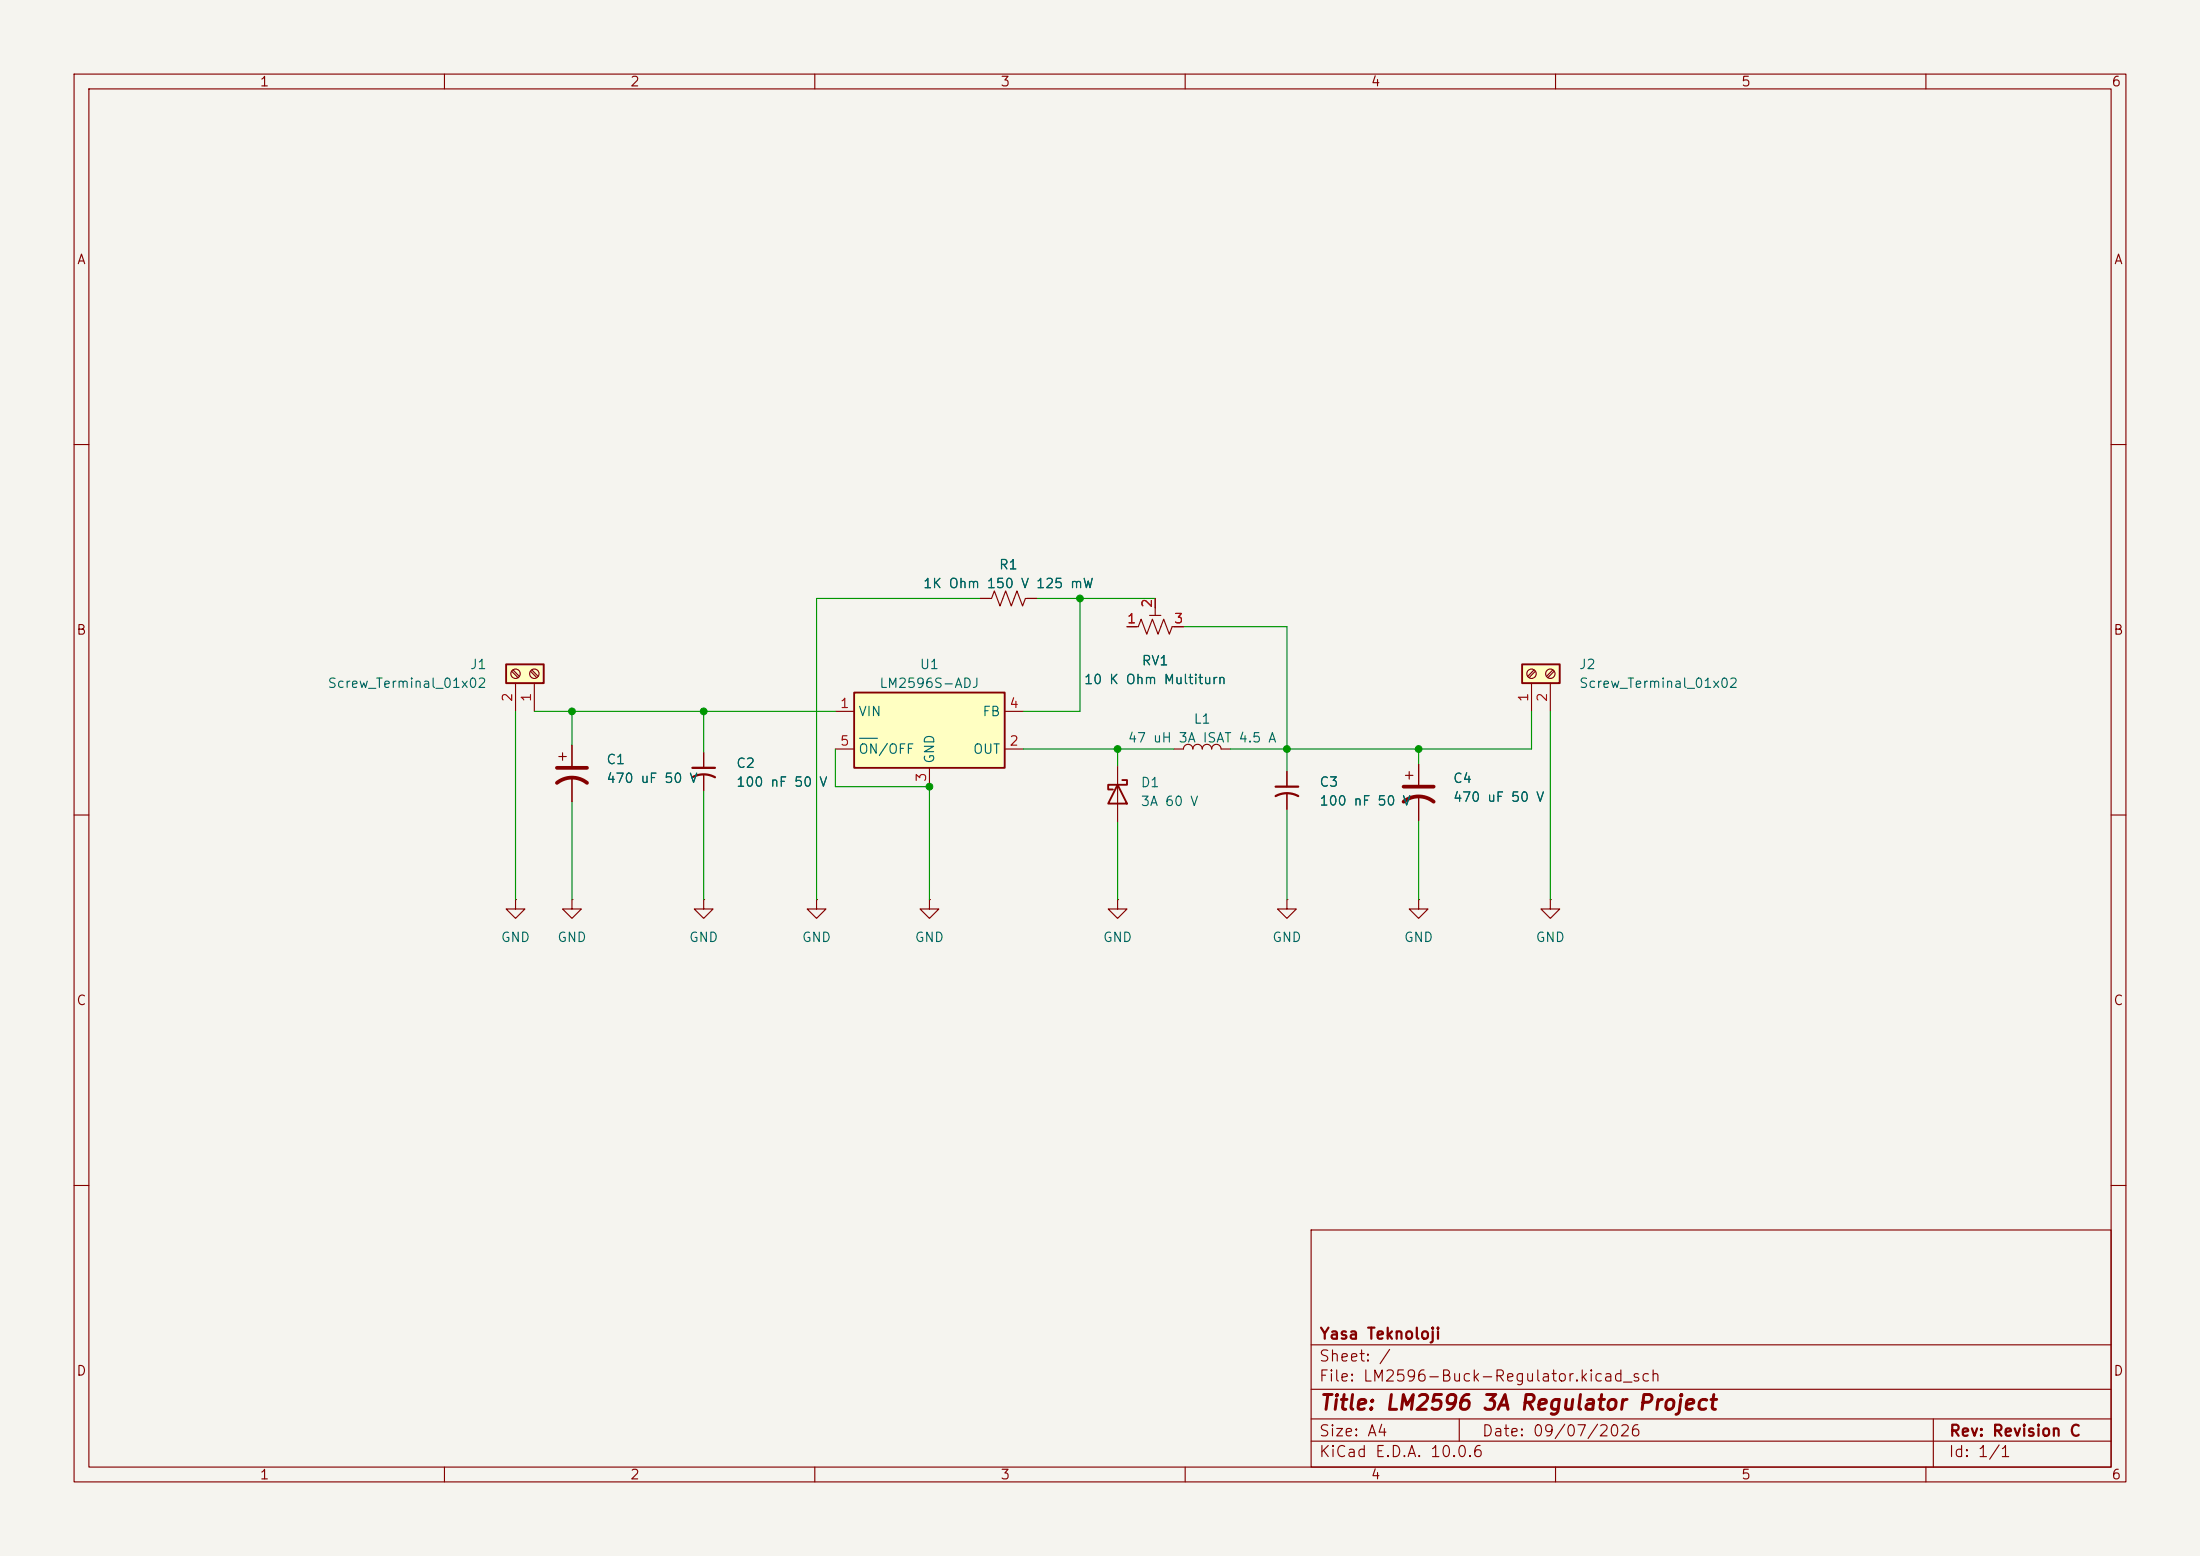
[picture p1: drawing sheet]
(kicad_sch
 (version 20260306)
 (generator "eeschema")
 (generator_version "10.0")
 (paper "A4")
 (title_block
  (title "LM2596 3A Regulator Project")
  (date "09/07/2026")
  (rev "Revision C")
  (company "Yasa Teknoloji"))
 (lib_symbols
  (symbol "Connector:Screw_Terminal_01x02"
   (pin_names
    (offset 1.016) (hide yes)) (exclude_from_sim no) (in_bom yes) (on_board yes)
   (in_pos_files yes)
   (duplicate_pin_numbers_are_jumpers no)
   (property "Reference" "J" (at 0 2.54 0) (show_name no) (do_not_autoplace no) (effects (font (size 1.27 1.27))))
   (property "Value" "Screw_Terminal_01x02" (at 0 -5.08 0) (show_name no) (do_not_autoplace no) (effects (font (size 1.27 1.27))))
   (property "Footprint" "" (at 0 0 0) (show_name no) (do_not_autoplace no) (hide yes) (effects (font (size 1.27 1.27))))
   (property "Datasheet" "" (at 0 0 0) (show_name no) (do_not_autoplace no) (hide yes) (effects (font (size 1.27 1.27))))
   (property "Description" "Generic screw terminal, single row, 01x02, script generated (kicad-library-utils/schlib/autogen/connector/)" (at 0 0 0) (show_name no) (do_not_autoplace no) (hide yes) (effects (font (size 1.27 1.27))))
   (symbol "Screw_Terminal_01x02_1_1"
    (rectangle (start -1.27 1.27) (end 1.27 -3.81) (stroke (width 0.254) (type default)) (fill (type background)))
    (polyline (pts (xy -0.5334 0.3302) (xy 0.3302 -0.508)) (stroke (width 0.1524) (type default)) (fill (type none)))
    (polyline (pts (xy -0.5334 -2.2098) (xy 0.3302 -3.048)) (stroke (width 0.1524) (type default)) (fill (type none)))
    (polyline (pts (xy -0.3556 0.508) (xy 0.508 -0.3302)) (stroke (width 0.1524) (type default)) (fill (type none)))
    (polyline (pts (xy -0.3556 -2.032) (xy 0.508 -2.8702)) (stroke (width 0.1524) (type default)) (fill (type none)))
    (circle (center 0 0) (radius 0.635) (stroke (width 0.1524) (type default)) (fill (type none)))
    (circle (center 0 -2.54) (radius 0.635) (stroke (width 0.1524) (type default)) (fill (type none)))
    (pin passive line (at -5.08 0 0) (length 3.81) (name "Pin_1" (effects (font (size 1.27 1.27)))) (number "1" (effects (font (size 1.27 1.27)))))
    (pin passive line (at -5.08 -2.54 0) (length 3.81) (name "Pin_2" (effects (font (size 1.27 1.27)))) (number "2" (effects (font (size 1.27 1.27))))))
   (embedded_fonts no))
  (symbol "Device:C_Polarized_US"
   (pin_numbers (hide yes))
   (pin_names
    (offset 0.254) (hide yes)) (exclude_from_sim no) (in_bom yes) (on_board yes)
   (in_pos_files yes)
   (duplicate_pin_numbers_are_jumpers no)
   (property "Reference" "C" (at 0.635 2.54 0) (show_name no) (do_not_autoplace no) (effects (font (size 1.27 1.27)) (justify left)))
   (property "Value" "C_Polarized_US" (at 0.635 -2.54 0) (show_name no) (do_not_autoplace no) (effects (font (size 1.27 1.27)) (justify left)))
   (property "Footprint" "" (at 0 0 0) (show_name no) (do_not_autoplace no) (hide yes) (effects (font (size 1.27 1.27))))
   (property "Datasheet" "" (at 0 0 0) (show_name no) (do_not_autoplace no) (hide yes) (effects (font (size 1.27 1.27))))
   (property "Description" "Polarized capacitor, US symbol" (at 0 0 0) (show_name no) (do_not_autoplace no) (hide yes) (effects (font (size 1.27 1.27))))
   (symbol "C_Polarized_US_0_1"
    (polyline (pts (xy -2.032 0.762) (xy 2.032 0.762)) (stroke (width 0.508) (type default)) (fill (type none)))
    (polyline (pts (xy -1.778 2.286) (xy -0.762 2.286)) (stroke (width 0) (type default)) (fill (type none)))
    (polyline (pts (xy -1.27 1.778) (xy -1.27 2.794)) (stroke (width 0) (type default)) (fill (type none)))
    (arc (start -2.032 -1.27) (mid 0 -0.5572) (end 2.032 -1.27) (stroke (width 0.508) (type default)) (fill (type none))))
   (symbol "C_Polarized_US_1_1"
    (pin passive line (at 0 3.81 270) (length 2.794) (name "" (effects (font (size 1.27 1.27)))) (number "1" (effects (font (size 1.27 1.27)))))
    (pin passive line (at 0 -3.81 90) (length 3.302) (name "" (effects (font (size 1.27 1.27)))) (number "2" (effects (font (size 1.27 1.27))))))
   (embedded_fonts no))
  (symbol "Device:C_Small_US"
   (pin_numbers (hide yes))
   (pin_names
    (offset 0.254) (hide yes)) (exclude_from_sim no) (in_bom yes) (on_board yes)
   (in_pos_files yes)
   (duplicate_pin_numbers_are_jumpers no)
   (property "Reference" "C" (at 0.254 1.778 0) (show_name no) (do_not_autoplace no) (effects (font (size 1.27 1.27)) (justify left)))
   (property "Value" "C_Small_US" (at 0.254 -2.032 0) (show_name no) (do_not_autoplace no) (effects (font (size 1.27 1.27)) (justify left)))
   (property "Footprint" "" (at 0 0 0) (show_name no) (do_not_autoplace no) (hide yes) (effects (font (size 1.27 1.27))))
   (property "Datasheet" "" (at 0 0 0) (show_name no) (do_not_autoplace no) (hide yes) (effects (font (size 1.27 1.27))))
   (property "Description" "capacitor, small US symbol" (at 0 0 0) (show_name no) (do_not_autoplace no) (hide yes) (effects (font (size 1.27 1.27))))
   (symbol "C_Small_US_0_1"
    (polyline (pts (xy -1.524 0.508) (xy 1.524 0.508)) (stroke (width 0.3048) (type default)) (fill (type none)))
    (arc (start -1.524 -0.762) (mid 0 -0.3734) (end 1.524 -0.762) (stroke (width 0.3048) (type default)) (fill (type none))))
   (symbol "C_Small_US_1_1"
    (pin passive line (at 0 2.54 270) (length 2.032) (name "" (effects (font (size 1.27 1.27)))) (number "1" (effects (font (size 1.27 1.27)))))
    (pin passive line (at 0 -2.54 90) (length 2.032) (name "" (effects (font (size 1.27 1.27)))) (number "2" (effects (font (size 1.27 1.27))))))
   (embedded_fonts no))
  (symbol "Device:D_Schottky"
   (pin_numbers (hide yes))
   (pin_names
    (offset 1.016) (hide yes)) (exclude_from_sim no) (in_bom yes) (on_board yes)
   (in_pos_files yes)
   (duplicate_pin_numbers_are_jumpers no)
   (property "Reference" "D" (at 0 2.54 0) (show_name no) (do_not_autoplace no) (effects (font (size 1.27 1.27))))
   (property "Value" "D_Schottky" (at 0 -2.54 0) (show_name no) (do_not_autoplace no) (effects (font (size 1.27 1.27))))
   (property "Footprint" "" (at 0 0 0) (show_name no) (do_not_autoplace no) (hide yes) (effects (font (size 1.27 1.27))))
   (property "Datasheet" "" (at 0 0 0) (show_name no) (do_not_autoplace no) (hide yes) (effects (font (size 1.27 1.27))))
   (property "Description" "Schottky diode" (at 0 0 0) (show_name no) (do_not_autoplace no) (hide yes) (effects (font (size 1.27 1.27))))
   (symbol "D_Schottky_0_1"
    (polyline (pts (xy -1.905 0.635) (xy -1.905 1.27) (xy -1.27 1.27) (xy -1.27 -1.27) (xy -0.635 -1.27) (xy -0.635 -0.635)) (stroke (width 0.254) (type default)) (fill (type none)))
    (polyline (pts (xy 1.27 1.27) (xy 1.27 -1.27) (xy -1.27 0) (xy 1.27 1.27)) (stroke (width 0.254) (type default)) (fill (type none)))
    (polyline (pts (xy 1.27 0) (xy -1.27 0)) (stroke (width 0) (type default)) (fill (type none))))
   (symbol "D_Schottky_1_1"
    (pin passive line (at -3.81 0 0) (length 2.54) (name "K" (effects (font (size 1.27 1.27)))) (number "1" (effects (font (size 1.27 1.27)))))
    (pin passive line (at 3.81 0 180) (length 2.54) (name "A" (effects (font (size 1.27 1.27)))) (number "2" (effects (font (size 1.27 1.27))))))
   (embedded_fonts no))
  (symbol "Device:L"
   (pin_numbers (hide yes))
   (pin_names
    (offset 1.016) (hide yes)) (exclude_from_sim no) (in_bom yes) (on_board yes)
   (in_pos_files yes)
   (duplicate_pin_numbers_are_jumpers no)
   (property "Reference" "L" (at -1.27 0 90) (show_name no) (do_not_autoplace no) (effects (font (size 1.27 1.27))))
   (property "Value" "L" (at 1.905 0 90) (show_name no) (do_not_autoplace no) (effects (font (size 1.27 1.27))))
   (property "Footprint" "" (at 0 0 0) (show_name no) (do_not_autoplace no) (hide yes) (effects (font (size 1.27 1.27))))
   (property "Datasheet" "" (at 0 0 0) (show_name no) (do_not_autoplace no) (hide yes) (effects (font (size 1.27 1.27))))
   (property "Description" "Inductor" (at 0 0 0) (show_name no) (do_not_autoplace no) (hide yes) (effects (font (size 1.27 1.27))))
   (symbol "L_0_1"
    (arc (start 0 2.54) (mid 0.6323 1.905) (end 0 1.27) (stroke (width 0) (type default)) (fill (type none)))
    (arc (start 0 1.27) (mid 0.6323 0.635) (end 0 0) (stroke (width 0) (type default)) (fill (type none)))
    (arc (start 0 0) (mid 0.6323 -0.635) (end 0 -1.27) (stroke (width 0) (type default)) (fill (type none)))
    (arc (start 0 -1.27) (mid 0.6323 -1.905) (end 0 -2.54) (stroke (width 0) (type default)) (fill (type none))))
   (symbol "L_1_1"
    (pin passive line (at 0 3.81 270) (length 1.27) (name "1" (effects (font (size 1.27 1.27)))) (number "1" (effects (font (size 1.27 1.27)))))
    (pin passive line (at 0 -3.81 90) (length 1.27) (name "2" (effects (font (size 1.27 1.27)))) (number "2" (effects (font (size 1.27 1.27))))))
   (embedded_fonts no))
  (symbol "Device:R_Potentiometer_Trim_US"
   (pin_names
    (offset 1.016) (hide yes)) (exclude_from_sim no) (in_bom yes) (on_board yes)
   (in_pos_files yes)
   (duplicate_pin_numbers_are_jumpers no)
   (property "Reference" "RV" (at -4.445 0 90) (show_name no) (do_not_autoplace no) (effects (font (size 1.27 1.27))))
   (property "Value" "R_Potentiometer_Trim_US" (at -2.54 0 90) (show_name no) (do_not_autoplace no) (effects (font (size 1.27 1.27))))
   (property "Footprint" "" (at 0 0 0) (show_name no) (do_not_autoplace no) (hide yes) (effects (font (size 1.27 1.27))))
   (property "Datasheet" "" (at 0 0 0) (show_name no) (do_not_autoplace no) (hide yes) (effects (font (size 1.27 1.27))))
   (property "Description" "Trim-potentiometer, US symbol" (at 0 0 0) (show_name no) (do_not_autoplace no) (hide yes) (effects (font (size 1.27 1.27))))
   (property "Sim.Device" "R" (at 0 0 0) (show_name no) (do_not_autoplace no) (hide yes) (effects (font (size 1.27 1.27))))
   (property "Sim.Type" "POT" (at 0 0 0) (show_name no) (do_not_autoplace no) (hide yes) (effects (font (size 1.27 1.27))))
   (property "Sim.Pins" "1=r0 2=wiper 3=r1" (at 0 0 0) (show_name no) (do_not_autoplace no) (hide yes) (effects (font (size 1.27 1.27))))
   (symbol "R_Potentiometer_Trim_US_0_1"
    (polyline (pts (xy 0 2.286) (xy 0 2.54)) (stroke (width 0) (type default)) (fill (type none)))
    (polyline (pts (xy 0 2.286) (xy 1.016 1.905) (xy 0 1.524) (xy -1.016 1.143) (xy 0 0.762)) (stroke (width 0) (type default)) (fill (type none)))
    (polyline (pts (xy 0 0.762) (xy 1.016 0.381) (xy 0 0) (xy -1.016 -0.381) (xy 0 -0.762)) (stroke (width 0) (type default)) (fill (type none)))
    (polyline (pts (xy 0 -0.762) (xy 1.016 -1.143) (xy 0 -1.524) (xy -1.016 -1.905) (xy 0 -2.286)) (stroke (width 0) (type default)) (fill (type none)))
    (polyline (pts (xy 0 -2.286) (xy 0 -2.54)) (stroke (width 0) (type default)) (fill (type none)))
    (polyline (pts (xy 1.524 0.762) (xy 1.524 -0.762)) (stroke (width 0) (type default)) (fill (type none)))
    (polyline (pts (xy 2.54 0) (xy 1.524 0)) (stroke (width 0) (type default)) (fill (type none))))
   (symbol "R_Potentiometer_Trim_US_1_1"
    (pin passive line (at 0 3.81 270) (length 1.27) (name "1" (effects (font (size 1.27 1.27)))) (number "1" (effects (font (size 1.27 1.27)))))
    (pin passive line (at 3.81 0 180) (length 1.27) (name "2" (effects (font (size 1.27 1.27)))) (number "2" (effects (font (size 1.27 1.27)))))
    (pin passive line (at 0 -3.81 90) (length 1.27) (name "3" (effects (font (size 1.27 1.27)))) (number "3" (effects (font (size 1.27 1.27))))))
   (embedded_fonts no))
  (symbol "Device:R_US"
   (pin_numbers (hide yes))
   (pin_names
    (offset 0)) (exclude_from_sim no) (in_bom yes) (on_board yes)
   (in_pos_files yes)
   (duplicate_pin_numbers_are_jumpers no)
   (property "Reference" "R" (at 2.54 0 90) (show_name no) (do_not_autoplace no) (effects (font (size 1.27 1.27))))
   (property "Value" "R_US" (at -2.54 0 90) (show_name no) (do_not_autoplace no) (effects (font (size 1.27 1.27))))
   (property "Footprint" "" (at 1.016 -0.254 90) (show_name no) (do_not_autoplace no) (hide yes) (effects (font (size 1.27 1.27))))
   (property "Datasheet" "" (at 0 0 0) (show_name no) (do_not_autoplace no) (hide yes) (effects (font (size 1.27 1.27))))
   (property "Description" "Resistor, US symbol" (at 0 0 0) (show_name no) (do_not_autoplace no) (hide yes) (effects (font (size 1.27 1.27))))
   (symbol "R_US_0_1"
    (polyline (pts (xy 0 2.286) (xy 0 2.54)) (stroke (width 0) (type default)) (fill (type none)))
    (polyline (pts (xy 0 2.286) (xy 1.016 1.905) (xy 0 1.524) (xy -1.016 1.143) (xy 0 0.762)) (stroke (width 0) (type default)) (fill (type none)))
    (polyline (pts (xy 0 0.762) (xy 1.016 0.381) (xy 0 0) (xy -1.016 -0.381) (xy 0 -0.762)) (stroke (width 0) (type default)) (fill (type none)))
    (polyline (pts (xy 0 -0.762) (xy 1.016 -1.143) (xy 0 -1.524) (xy -1.016 -1.905) (xy 0 -2.286)) (stroke (width 0) (type default)) (fill (type none)))
    (polyline (pts (xy 0 -2.286) (xy 0 -2.54)) (stroke (width 0) (type default)) (fill (type none))))
   (symbol "R_US_1_1"
    (pin passive line (at 0 3.81 270) (length 1.27) (name "" (effects (font (size 1.27 1.27)))) (number "1" (effects (font (size 1.27 1.27)))))
    (pin passive line (at 0 -3.81 90) (length 1.27) (name "" (effects (font (size 1.27 1.27)))) (number "2" (effects (font (size 1.27 1.27))))))
   (embedded_fonts no))
  (symbol "Regulator_Switching:LM2596S-ADJ" (exclude_from_sim no) (in_bom yes) (on_board yes)
   (in_pos_files yes)
   (duplicate_pin_numbers_are_jumpers no)
   (property "Reference" "U" (at -10.16 6.35 0) (show_name no) (do_not_autoplace no) (effects (font (size 1.27 1.27)) (justify left)))
   (property "Value" "LM2596S-ADJ" (at 0 6.35 0) (show_name no) (do_not_autoplace no) (effects (font (size 1.27 1.27)) (justify left)))
   (property "Footprint" "Package_TO_SOT_SMD:TO-263-5_TabPin3" (at 1.27 -6.35 0) (show_name no) (do_not_autoplace no) (hide yes) (effects (font (size 1.27 1.27)
    (italic yes)) (justify left)))
   (property "Datasheet" "http://www.ti.com/lit/ds/symlink/lm2596.pdf" (at 0 0 0) (show_name no) (do_not_autoplace no) (hide yes) (effects (font (size 1.27 1.27))))
   (property "Description" "Adjustable 3A Step-Down Voltage Regulator, TO-263" (at 0 0 0) (show_name no) (do_not_autoplace no) (hide yes) (effects (font (size 1.27 1.27))))
   (symbol "LM2596S-ADJ_0_1"
    (rectangle (start -10.16 5.08) (end 10.16 -5.08) (stroke (width 0.254) (type default)) (fill (type background))))
   (symbol "LM2596S-ADJ_1_1"
    (pin power_in line (at -12.7 2.54 0) (length 2.54) (name "VIN" (effects (font (size 1.27 1.27)))) (number "1" (effects (font (size 1.27 1.27)))))
    (pin output line (at 12.7 -2.54 180) (length 2.54) (name "OUT" (effects (font (size 1.27 1.27)))) (number "2" (effects (font (size 1.27 1.27)))))
    (pin power_in line (at 0 -7.62 90) (length 2.54) (name "GND" (effects (font (size 1.27 1.27)))) (number "3" (effects (font (size 1.27 1.27)))))
    (pin input line (at 12.7 2.54 180) (length 2.54) (name "FB" (effects (font (size 1.27 1.27)))) (number "4" (effects (font (size 1.27 1.27)))))
    (pin input line (at -12.7 -2.54 0) (length 2.54) (name "~{ON}/OFF" (effects (font (size 1.27 1.27)))) (number "5" (effects (font (size 1.27 1.27))))))
   (embedded_fonts no))
  (symbol "power:GND"
   (power global)
   (pin_numbers (hide yes))
   (pin_names
    (offset 0) (hide yes)) (exclude_from_sim no) (in_bom yes) (on_board yes)
   (in_pos_files yes)
   (duplicate_pin_numbers_are_jumpers no)
   (property "Reference" "#PWR" (at 0 -6.35 0) (show_name no) (do_not_autoplace no) (hide yes) (effects (font (size 1.27 1.27))))
   (property "Value" "GND" (at 0 -3.81 0) (show_name no) (do_not_autoplace no) (effects (font (size 1.27 1.27))))
   (property "Footprint" "" (at 0 0 0) (show_name no) (do_not_autoplace no) (hide yes) (effects (font (size 1.27 1.27))))
   (property "Datasheet" "" (at 0 0 0) (show_name no) (do_not_autoplace no) (hide yes) (effects (font (size 1.27 1.27))))
   (property "Description" "Power symbol creates a global label with name \"GND\" , ground" (at 0 0 0) (show_name no) (do_not_autoplace no) (hide yes) (effects (font (size 1.27 1.27))))
   (symbol "GND_0_1"
    (polyline (pts (xy 0 0) (xy 0 -1.27) (xy 1.27 -1.27) (xy 0 -2.54) (xy -1.27 -1.27) (xy 0 -1.27)) (stroke (width 0) (type default)) (fill (type none))))
   (symbol "GND_1_1"
    (pin power_in line (at 0 0 270) (length 0) (name "" (effects (font (size 1.27 1.27)))) (number "1" (effects (font (size 1.27 1.27))))))
   (embedded_fonts no)))
 (junction
  (at 77.216 96.012)
  (diameter 0)
  (color 0 0 0 0))
 (junction
  (at 145.796 80.772)
  (diameter 0)
  (color 0 0 0 0))
 (junction
  (at 150.876 101.092)
  (diameter 0)
  (color 0 0 0 0))
 (junction
  (at 191.516 101.092)
  (diameter 0)
  (color 0 0 0 0))
 (junction
  (at 94.996 96.012)
  (diameter 0)
  (color 0 0 0 0))
 (junction
  (at 125.476 106.172)
  (diameter 0)
  (color 0 0 0 0))
 (junction
  (at 173.736 101.092)
  (diameter 0)
  (color 0 0 0 0))
 (wire
  (pts (xy 166.116 101.092) (xy 173.736 101.092))
  (stroke (width 0) (type default)))
 (wire
  (pts (xy 94.996 96.012) (xy 94.996 101.6))
  (stroke (width 0) (type default)))
 (wire
  (pts (xy 94.996 96.012) (xy 112.776 96.012))
  (stroke (width 0) (type default)))
 (wire
  (pts (xy 110.236 80.772) (xy 132.334 80.772))
  (stroke (width 0) (type default)))
 (wire
  (pts (xy 173.736 101.092) (xy 191.516 101.092))
  (stroke (width 0) (type default)))
 (wire
  (pts (xy 209.296 96.012) (xy 209.296 121.412))
  (stroke (width 0) (type default)))
 (wire
  (pts (xy 112.776 106.172) (xy 125.476 106.172))
  (stroke (width 0) (type default)))
 (wire
  (pts (xy 112.776 101.092) (xy 112.776 106.172))
  (stroke (width 0) (type default)))
 (wire
  (pts (xy 173.736 101.092) (xy 173.736 104.14))
  (stroke (width 0) (type default)))
 (wire
  (pts (xy 191.516 110.744) (xy 191.516 121.412))
  (stroke (width 0) (type default)))
 (wire
  (pts (xy 191.516 101.092) (xy 206.756 101.092))
  (stroke (width 0) (type default)))
 (wire
  (pts (xy 173.736 84.582) (xy 173.736 101.092))
  (stroke (width 0) (type default)))
 (wire
  (pts (xy 191.516 101.092) (xy 191.516 103.124))
  (stroke (width 0) (type default)))
 (wire
  (pts (xy 206.756 96.012) (xy 206.756 101.092))
  (stroke (width 0) (type default)))
 (wire
  (pts (xy 145.796 80.772) (xy 155.956 80.772))
  (stroke (width 0) (type default)))
 (wire
  (pts (xy 159.766 84.582) (xy 173.736 84.582))
  (stroke (width 0) (type default)))
 (wire
  (pts (xy 139.954 80.772) (xy 145.796 80.772))
  (stroke (width 0) (type default)))
 (wire
  (pts (xy 138.176 101.092) (xy 150.876 101.092))
  (stroke (width 0) (type default)))
 (wire
  (pts (xy 138.176 96.012) (xy 145.796 96.012))
  (stroke (width 0) (type default)))
 (wire
  (pts (xy 69.596 96.012) (xy 69.596 121.412))
  (stroke (width 0) (type default)))
 (wire
  (pts (xy 125.476 106.172) (xy 125.476 121.412))
  (stroke (width 0) (type default)))
 (wire
  (pts (xy 150.876 110.998) (xy 150.876 121.412))
  (stroke (width 0) (type default)))
 (wire
  (pts (xy 77.216 108.204) (xy 77.216 121.412))
  (stroke (width 0) (type default)))
 (wire
  (pts (xy 94.996 106.68) (xy 94.996 121.412))
  (stroke (width 0) (type default)))
 (wire
  (pts (xy 150.876 101.092) (xy 158.496 101.092))
  (stroke (width 0) (type default)))
 (wire
  (pts (xy 173.736 109.22) (xy 173.736 121.412))
  (stroke (width 0) (type default)))
 (wire
  (pts (xy 150.876 101.092) (xy 150.876 103.378))
  (stroke (width 0) (type default)))
 (wire
  (pts (xy 77.216 96.012) (xy 94.996 96.012))
  (stroke (width 0) (type default)))
 (wire
  (pts (xy 72.136 96.012) (xy 77.216 96.012))
  (stroke (width 0) (type default)))
 (wire
  (pts (xy 145.796 80.772) (xy 145.796 96.012))
  (stroke (width 0) (type default)))
 (wire
  (pts (xy 77.216 96.012) (xy 77.216 100.584))
  (stroke (width 0) (type default)))
 (wire
  (pts (xy 110.236 80.772) (xy 110.236 121.412))
  (stroke (width 0) (type default)))
 (symbol
  (lib_id "Device:D_Schottky")
  (at 150.876 107.188 270)
  (unit 1)
  (body_style 1)
  (exclude_from_sim no)
  (in_bom yes)
  (on_board yes)
  (in_pos_files yes)
  (dnp no)
  (fields_autoplaced yes)
  (property "Reference" "D1" (at 153.924 105.6005 90) (show_name no) (do_not_autoplace no) (effects (font (size 1.27 1.27)) (justify left)))
  (property "Value" "3A 60 V" (at 153.924 108.1405 90) (show_name no) (do_not_autoplace no) (effects (font (size 1.27 1.27)) (justify left)))
  (property "Footprint" "Diode_SMD:D_SMA" (at 150.876 107.188 0) (hide yes) (show_name no) (do_not_autoplace no) (effects (font (size 1.27 1.27))))
  (property "Datasheet" "" (at 150.876 107.188 0) (hide yes) (show_name no) (do_not_autoplace no) (effects (font (size 1.27 1.27))))
  (property "Description" "Schottky diode" (at 150.876 107.188 0) (hide yes) (show_name no) (do_not_autoplace no) (effects (font (size 1.27 1.27))))
  (pin "1")
  (pin "2"))
 (symbol
  (lib_id "power:GND")
  (at 191.516 121.412 0)
  (unit 1)
  (body_style 1)
  (exclude_from_sim no)
  (in_bom yes)
  (on_board yes)
  (in_pos_files yes)
  (dnp no)
  (fields_autoplaced yes)
  (property "Reference" "#PWR08" (at 191.516 127.762 0) (hide yes) (show_name no) (do_not_autoplace no) (effects (font (size 1.27 1.27))))
  (property "Value" "GND" (at 191.516 126.492 0) (show_name no) (do_not_autoplace no) (effects (font (size 1.27 1.27))))
  (property "Footprint" "" (at 191.516 121.412 0) (hide yes) (show_name no) (do_not_autoplace no) (effects (font (size 1.27 1.27))))
  (property "Datasheet" "" (at 191.516 121.412 0) (hide yes) (show_name no) (do_not_autoplace no) (effects (font (size 1.27 1.27))))
  (property "Description" "Power symbol creates a global label with name \"GND\" , ground" (at 191.516 121.412 0) (hide yes) (show_name no) (do_not_autoplace no) (effects (font (size 1.27 1.27))))
  (pin "1"))
 (symbol
  (lib_id "Device:C_Small_US")
  (at 173.736 106.68 0)
  (unit 1)
  (body_style 1)
  (exclude_from_sim no)
  (in_bom yes)
  (on_board yes)
  (in_pos_files yes)
  (dnp no)
  (fields_autoplaced yes)
  (property "Reference" "C3" (at 178.054 105.537 0) (show_name no) (do_not_autoplace no) (effects (font (size 1.27 1.27)) (justify left)))
  (property "Value" "100 nF 50 V" (at 178.054 108.077 0) (show_name no) (do_not_autoplace no) (effects (font (size 1.27 1.27)) (justify left)))
  (property "Footprint" "Capacitor_SMD:C_0402_1005Metric" (at 173.736 106.68 0) (hide yes) (show_name no) (do_not_autoplace no) (effects (font (size 1.27 1.27))))
  (property "Datasheet" "" (at 173.736 106.68 0) (hide yes) (show_name no) (do_not_autoplace no) (effects (font (size 1.27 1.27))))
  (property "Description" "capacitor, small US symbol" (at 173.736 106.68 0) (hide yes) (show_name no) (do_not_autoplace no) (effects (font (size 1.27 1.27))))
  (property "KiLib_Generator" "SMD_2terminal_chip_molded" (at 173.736 106.68 0) (hide yes) (show_name no) (do_not_autoplace no) (effects (font (size 1.27 1.27))))
  (pin "1")
  (pin "2"))
 (symbol
  (lib_id "power:GND")
  (at 173.736 121.412 0)
  (unit 1)
  (body_style 1)
  (exclude_from_sim no)
  (in_bom yes)
  (on_board yes)
  (in_pos_files yes)
  (dnp no)
  (fields_autoplaced yes)
  (property "Reference" "#PWR07" (at 173.736 127.762 0) (hide yes) (show_name no) (do_not_autoplace no) (effects (font (size 1.27 1.27))))
  (property "Value" "GND" (at 173.736 126.492 0) (show_name no) (do_not_autoplace no) (effects (font (size 1.27 1.27))))
  (property "Footprint" "" (at 173.736 121.412 0) (hide yes) (show_name no) (do_not_autoplace no) (effects (font (size 1.27 1.27))))
  (property "Datasheet" "" (at 173.736 121.412 0) (hide yes) (show_name no) (do_not_autoplace no) (effects (font (size 1.27 1.27))))
  (property "Description" "Power symbol creates a global label with name \"GND\" , ground" (at 173.736 121.412 0) (hide yes) (show_name no) (do_not_autoplace no) (effects (font (size 1.27 1.27))))
  (pin "1"))
 (symbol
  (lib_id "power:GND")
  (at 94.996 121.412 0)
  (unit 1)
  (body_style 1)
  (exclude_from_sim no)
  (in_bom yes)
  (on_board yes)
  (in_pos_files yes)
  (dnp no)
  (fields_autoplaced yes)
  (property "Reference" "#PWR03" (at 94.996 127.762 0) (hide yes) (show_name no) (do_not_autoplace no) (effects (font (size 1.27 1.27))))
  (property "Value" "GND" (at 94.996 126.492 0) (show_name no) (do_not_autoplace no) (effects (font (size 1.27 1.27))))
  (property "Footprint" "" (at 94.996 121.412 0) (hide yes) (show_name no) (do_not_autoplace no) (effects (font (size 1.27 1.27))))
  (property "Datasheet" "" (at 94.996 121.412 0) (hide yes) (show_name no) (do_not_autoplace no) (effects (font (size 1.27 1.27))))
  (property "Description" "Power symbol creates a global label with name \"GND\" , ground" (at 94.996 121.412 0) (hide yes) (show_name no) (do_not_autoplace no) (effects (font (size 1.27 1.27))))
  (pin "1"))
 (symbol
  (lib_id "Regulator_Switching:LM2596S-ADJ")
  (at 125.476 98.552 0)
  (unit 1)
  (body_style 1)
  (exclude_from_sim no)
  (in_bom yes)
  (on_board yes)
  (in_pos_files yes)
  (dnp no)
  (fields_autoplaced yes)
  (property "Reference" "U1" (at 125.476 89.662 0) (show_name no) (do_not_autoplace no) (effects (font (size 1.27 1.27))))
  (property "Value" "LM2596S-ADJ" (at 125.476 92.202 0) (show_name no) (do_not_autoplace no) (effects (font (size 1.27 1.27))))
  (property "Footprint" "Package_TO_SOT_SMD:TO-263-5_TabPin3" (at 126.746 104.902 0) (hide yes) (show_name no) (do_not_autoplace no) (effects (font (size 1.27 1.27)
    (italic yes)) (justify left)))
  (property "Datasheet" "http://www.ti.com/lit/ds/symlink/lm2596.pdf" (at 125.476 98.552 0) (hide yes) (show_name no) (do_not_autoplace no) (effects (font (size 1.27 1.27))))
  (property "Description" "Adjustable 3A Step-Down Voltage Regulator, TO-263" (at 125.476 98.552 0) (hide yes) (show_name no) (do_not_autoplace no) (effects (font (size 1.27 1.27))))
  (property "KiLib_Generator" "package/TO_SOT/SMD" (at 125.476 98.552 0) (hide yes) (show_name no) (do_not_autoplace no) (effects (font (size 1.27 1.27))))
  (pin "3")
  (pin "4")
  (pin "1")
  (pin "2")
  (pin "5"))
 (symbol
  (lib_id "power:GND")
  (at 125.476 121.412 0)
  (unit 1)
  (body_style 1)
  (exclude_from_sim no)
  (in_bom yes)
  (on_board yes)
  (in_pos_files yes)
  (dnp no)
  (fields_autoplaced yes)
  (property "Reference" "#PWR05" (at 125.476 127.762 0) (hide yes) (show_name no) (do_not_autoplace no) (effects (font (size 1.27 1.27))))
  (property "Value" "GND" (at 125.476 126.492 0) (show_name no) (do_not_autoplace no) (effects (font (size 1.27 1.27))))
  (property "Footprint" "" (at 125.476 121.412 0) (hide yes) (show_name no) (do_not_autoplace no) (effects (font (size 1.27 1.27))))
  (property "Datasheet" "" (at 125.476 121.412 0) (hide yes) (show_name no) (do_not_autoplace no) (effects (font (size 1.27 1.27))))
  (property "Description" "Power symbol creates a global label with name \"GND\" , ground" (at 125.476 121.412 0) (hide yes) (show_name no) (do_not_autoplace no) (effects (font (size 1.27 1.27))))
  (pin "1"))
 (symbol
  (lib_id "Device:R_Potentiometer_Trim_US")
  (at 155.956 84.582 90)
  (unit 1)
  (body_style 1)
  (exclude_from_sim no)
  (in_bom yes)
  (on_board yes)
  (in_pos_files yes)
  (dnp no)
  (fields_autoplaced yes)
  (property "Reference" "RV1" (at 155.956 89.154 90) (show_name no) (do_not_autoplace no) (effects (font (size 1.27 1.27))))
  (property "Value" "10 K Ohm Multiturn" (at 155.956 91.694 90) (show_name no) (do_not_autoplace no) (effects (font (size 1.27 1.27))))
  (property "Footprint" "Potentiometer_THT:Potentiometer_Bourns_3296W_Vertical" (at 155.956 84.582 0) (hide yes) (show_name no) (do_not_autoplace no) (effects (font (size 1.27 1.27))))
  (property "Datasheet" "" (at 155.956 84.582 0) (hide yes) (show_name no) (do_not_autoplace no) (effects (font (size 1.27 1.27))))
  (property "Description" "Trim-potentiometer, US symbol" (at 155.956 84.582 0) (hide yes) (show_name no) (do_not_autoplace no) (effects (font (size 1.27 1.27))))
  (property "Sim.Device" "R" (at 155.956 84.582 0) (hide yes) (show_name no) (do_not_autoplace no) (effects (font (size 1.27 1.27))))
  (property "Sim.Type" "POT" (at 155.956 84.582 0) (hide yes) (show_name no) (do_not_autoplace no) (effects (font (size 1.27 1.27))))
  (property "Sim.Pins" "1=r0 2=wiper 3=r1" (at 155.956 84.582 0) (hide yes) (show_name no) (do_not_autoplace no) (effects (font (size 1.27 1.27))))
  (property "KiLib_Generator" "potentiometer/THT" (at 155.956 84.582 0) (hide yes) (show_name no) (do_not_autoplace no) (effects (font (size 1.27 1.27))))
  (pin "2")
  (pin "1")
  (pin "3"))
 (symbol
  (lib_id "Connector:Screw_Terminal_01x02")
  (at 72.136 90.932 270)
  (mirror x)
  (unit 1)
  (body_style 1)
  (exclude_from_sim no)
  (in_bom yes)
  (on_board yes)
  (in_pos_files yes)
  (dnp no)
  (property "Reference" "J1" (at 65.786 89.662 90) (show_name no) (do_not_autoplace no) (effects (font (size 1.27 1.27)) (justify right)))
  (property "Value" "Screw_Terminal_01x02" (at 65.786 92.202 90) (show_name no) (do_not_autoplace no) (effects (font (size 1.27 1.27)) (justify right)))
  (property "Footprint" "" (at 72.136 90.932 0) (hide yes) (show_name no) (do_not_autoplace no) (effects (font (size 1.27 1.27))))
  (property "Datasheet" "" (at 72.136 90.932 0) (hide yes) (show_name no) (do_not_autoplace no) (effects (font (size 1.27 1.27))))
  (property "Description" "Generic screw terminal, single row, 01x02, script generated (kicad-library-utils/schlib/autogen/connector/)" (at 72.136 90.932 0) (hide yes) (show_name no) (do_not_autoplace no) (effects (font (size 1.27 1.27))))
  (property "LCSC Part" "C695629" (at 72.136 90.932 0) (hide yes) (show_name no) (do_not_autoplace no) (effects (font (size 1.27 1.27))))
  (pin "1")
  (pin "2"))
 (symbol
  (lib_id "Device:R_US")
  (at 136.144 80.772 90)
  (unit 1)
  (body_style 1)
  (exclude_from_sim no)
  (in_bom yes)
  (on_board yes)
  (in_pos_files yes)
  (dnp no)
  (fields_autoplaced yes)
  (property "Reference" "R1" (at 136.144 76.2 90) (show_name no) (do_not_autoplace no) (effects (font (size 1.27 1.27))))
  (property "Value" "1K Ohm 150 V 125 mW" (at 136.144 78.74 90) (show_name no) (do_not_autoplace no) (effects (font (size 1.27 1.27))))
  (property "Footprint" "Resistor_SMD:R_0805_2012Metric" (at 136.398 79.756 90) (hide yes) (show_name no) (do_not_autoplace no) (effects (font (size 1.27 1.27))))
  (property "Datasheet" "" (at 136.144 80.772 0) (hide yes) (show_name no) (do_not_autoplace no) (effects (font (size 1.27 1.27))))
  (property "Description" "Resistor, US symbol" (at 136.144 80.772 0) (hide yes) (show_name no) (do_not_autoplace no) (effects (font (size 1.27 1.27))))
  (property "KiLib_Generator" "SMD_2terminal_chip_molded" (at 136.144 80.772 0) (hide yes) (show_name no) (do_not_autoplace no) (effects (font (size 1.27 1.27))))
  (pin "1")
  (pin "2"))
 (symbol
  (lib_id "power:GND")
  (at 77.216 121.412 0)
  (unit 1)
  (body_style 1)
  (exclude_from_sim no)
  (in_bom yes)
  (on_board yes)
  (in_pos_files yes)
  (dnp no)
  (fields_autoplaced yes)
  (property "Reference" "#PWR02" (at 77.216 127.762 0) (hide yes) (show_name no) (do_not_autoplace no) (effects (font (size 1.27 1.27))))
  (property "Value" "GND" (at 77.216 126.492 0) (show_name no) (do_not_autoplace no) (effects (font (size 1.27 1.27))))
  (property "Footprint" "" (at 77.216 121.412 0) (hide yes) (show_name no) (do_not_autoplace no) (effects (font (size 1.27 1.27))))
  (property "Datasheet" "" (at 77.216 121.412 0) (hide yes) (show_name no) (do_not_autoplace no) (effects (font (size 1.27 1.27))))
  (property "Description" "Power symbol creates a global label with name \"GND\" , ground" (at 77.216 121.412 0) (hide yes) (show_name no) (do_not_autoplace no) (effects (font (size 1.27 1.27))))
  (pin "1"))
 (symbol
  (lib_id "Device:C_Polarized_US")
  (at 191.516 106.934 0)
  (unit 1)
  (body_style 1)
  (exclude_from_sim no)
  (in_bom yes)
  (on_board yes)
  (in_pos_files yes)
  (dnp no)
  (fields_autoplaced yes)
  (property "Reference" "C4" (at 196.088 105.029 0) (show_name no) (do_not_autoplace no) (effects (font (size 1.27 1.27)) (justify left)))
  (property "Value" "470 uF 50 V" (at 196.088 107.569 0) (show_name no) (do_not_autoplace no) (effects (font (size 1.27 1.27)) (justify left)))
  (property "Footprint" "Capacitor_THT:C_Radial_D10.0mm_H20.0mm_P5.00mm" (at 191.516 106.934 0) (hide yes) (show_name no) (do_not_autoplace no) (effects (font (size 1.27 1.27))))
  (property "Datasheet" "" (at 191.516 106.934 0) (hide yes) (show_name no) (do_not_autoplace no) (effects (font (size 1.27 1.27))))
  (property "Description" "Polarized capacitor, US symbol" (at 191.516 106.934 0) (hide yes) (show_name no) (do_not_autoplace no) (effects (font (size 1.27 1.27))))
  (property "KiLib_Generator" "capacitor/THT/other" (at 191.516 106.934 0) (hide yes) (show_name no) (do_not_autoplace no) (effects (font (size 1.27 1.27))))
  (pin "1")
  (pin "2"))
 (symbol
  (lib_id "power:GND")
  (at 69.596 121.412 0)
  (unit 1)
  (body_style 1)
  (exclude_from_sim no)
  (in_bom yes)
  (on_board yes)
  (in_pos_files yes)
  (dnp no)
  (fields_autoplaced yes)
  (property "Reference" "#PWR01" (at 69.596 127.762 0) (hide yes) (show_name no) (do_not_autoplace no) (effects (font (size 1.27 1.27))))
  (property "Value" "GND" (at 69.596 126.492 0) (show_name no) (do_not_autoplace no) (effects (font (size 1.27 1.27))))
  (property "Footprint" "" (at 69.596 121.412 0) (hide yes) (show_name no) (do_not_autoplace no) (effects (font (size 1.27 1.27))))
  (property "Datasheet" "" (at 69.596 121.412 0) (hide yes) (show_name no) (do_not_autoplace no) (effects (font (size 1.27 1.27))))
  (property "Description" "Power symbol creates a global label with name \"GND\" , ground" (at 69.596 121.412 0) (hide yes) (show_name no) (do_not_autoplace no) (effects (font (size 1.27 1.27))))
  (pin "1"))
 (symbol
  (lib_id "Device:L")
  (at 162.306 101.092 90)
  (unit 1)
  (body_style 1)
  (exclude_from_sim no)
  (in_bom yes)
  (on_board yes)
  (in_pos_files yes)
  (dnp no)
  (fields_autoplaced yes)
  (property "Reference" "L1" (at 162.306 97.028 90) (show_name no) (do_not_autoplace no) (effects (font (size 1.27 1.27))))
  (property "Value" "47 uH 3A ISAT 4.5 A" (at 162.306 99.568 90) (show_name no) (do_not_autoplace no) (effects (font (size 1.27 1.27))))
  (property "Footprint" "EasyEDA:IND-SMD_L11.5-W10.0_SMMS1040" (at 162.306 101.092 0) (hide yes) (show_name no) (do_not_autoplace no) (effects (font (size 1.27 1.27))))
  (property "Datasheet" "" (at 162.306 101.092 0) (hide yes) (show_name no) (do_not_autoplace no) (effects (font (size 1.27 1.27))))
  (property "Description" "Inductor" (at 162.306 101.092 0) (hide yes) (show_name no) (do_not_autoplace no) (effects (font (size 1.27 1.27))))
  (property "LCSC Part" "C149599" (at 162.306 101.092 0) (hide yes) (show_name no) (do_not_autoplace no) (effects (font (size 1.27 1.27))))
  (pin "2")
  (pin "1"))
 (symbol
  (lib_id "Device:C_Polarized_US")
  (at 77.216 104.394 0)
  (unit 1)
  (body_style 1)
  (exclude_from_sim no)
  (in_bom yes)
  (on_board yes)
  (in_pos_files yes)
  (dnp no)
  (fields_autoplaced yes)
  (property "Reference" "C1" (at 81.788 102.489 0) (show_name no) (do_not_autoplace no) (effects (font (size 1.27 1.27)) (justify left)))
  (property "Value" "470 uF 50 V" (at 81.788 105.029 0) (show_name no) (do_not_autoplace no) (effects (font (size 1.27 1.27)) (justify left)))
  (property "Footprint" "Capacitor_THT:C_Radial_D10.0mm_H20.0mm_P5.00mm" (at 77.216 104.394 0) (hide yes) (show_name no) (do_not_autoplace no) (effects (font (size 1.27 1.27))))
  (property "Datasheet" "" (at 77.216 104.394 0) (hide yes) (show_name no) (do_not_autoplace no) (effects (font (size 1.27 1.27))))
  (property "Description" "Polarized capacitor, US symbol" (at 77.216 104.394 0) (hide yes) (show_name no) (do_not_autoplace no) (effects (font (size 1.27 1.27))))
  (property "KiLib_Generator" "capacitor/THT/other" (at 77.216 104.394 0) (hide yes) (show_name no) (do_not_autoplace no) (effects (font (size 1.27 1.27))))
  (pin "1")
  (pin "2"))
 (symbol
  (lib_id "Connector:Screw_Terminal_01x02")
  (at 206.756 90.932 90)
  (unit 1)
  (body_style 1)
  (exclude_from_sim no)
  (in_bom yes)
  (on_board yes)
  (in_pos_files yes)
  (dnp no)
  (property "Reference" "J2" (at 213.106 89.662 90) (show_name no) (do_not_autoplace no) (effects (font (size 1.27 1.27)) (justify right)))
  (property "Value" "Screw_Terminal_01x02" (at 213.106 92.202 90) (show_name no) (do_not_autoplace no) (effects (font (size 1.27 1.27)) (justify right)))
  (property "Footprint" "" (at 206.756 90.932 0) (hide yes) (show_name no) (do_not_autoplace no) (effects (font (size 1.27 1.27))))
  (property "Datasheet" "" (at 206.756 90.932 0) (hide yes) (show_name no) (do_not_autoplace no) (effects (font (size 1.27 1.27))))
  (property "Description" "Generic screw terminal, single row, 01x02, script generated (kicad-library-utils/schlib/autogen/connector/)" (at 206.756 90.932 0) (hide yes) (show_name no) (do_not_autoplace no) (effects (font (size 1.27 1.27))))
  (property "LCSC Part" "C695629" (at 206.756 90.932 0) (hide yes) (show_name no) (do_not_autoplace no) (effects (font (size 1.27 1.27))))
  (pin "1")
  (pin "2"))
 (symbol
  (lib_id "power:GND")
  (at 110.236 121.412 0)
  (unit 1)
  (body_style 1)
  (exclude_from_sim no)
  (in_bom yes)
  (on_board yes)
  (in_pos_files yes)
  (dnp no)
  (fields_autoplaced yes)
  (property "Reference" "#PWR04" (at 110.236 127.762 0) (hide yes) (show_name no) (do_not_autoplace no) (effects (font (size 1.27 1.27))))
  (property "Value" "GND" (at 110.236 126.492 0) (show_name no) (do_not_autoplace no) (effects (font (size 1.27 1.27))))
  (property "Footprint" "" (at 110.236 121.412 0) (hide yes) (show_name no) (do_not_autoplace no) (effects (font (size 1.27 1.27))))
  (property "Datasheet" "" (at 110.236 121.412 0) (hide yes) (show_name no) (do_not_autoplace no) (effects (font (size 1.27 1.27))))
  (property "Description" "Power symbol creates a global label with name \"GND\" , ground" (at 110.236 121.412 0) (hide yes) (show_name no) (do_not_autoplace no) (effects (font (size 1.27 1.27))))
  (pin "1"))
 (symbol
  (lib_id "power:GND")
  (at 150.876 121.412 0)
  (unit 1)
  (body_style 1)
  (exclude_from_sim no)
  (in_bom yes)
  (on_board yes)
  (in_pos_files yes)
  (dnp no)
  (fields_autoplaced yes)
  (property "Reference" "#PWR06" (at 150.876 127.762 0) (hide yes) (show_name no) (do_not_autoplace no) (effects (font (size 1.27 1.27))))
  (property "Value" "GND" (at 150.876 126.492 0) (show_name no) (do_not_autoplace no) (effects (font (size 1.27 1.27))))
  (property "Footprint" "" (at 150.876 121.412 0) (hide yes) (show_name no) (do_not_autoplace no) (effects (font (size 1.27 1.27))))
  (property "Datasheet" "" (at 150.876 121.412 0) (hide yes) (show_name no) (do_not_autoplace no) (effects (font (size 1.27 1.27))))
  (property "Description" "Power symbol creates a global label with name \"GND\" , ground" (at 150.876 121.412 0) (hide yes) (show_name no) (do_not_autoplace no) (effects (font (size 1.27 1.27))))
  (pin "1"))
 (symbol
  (lib_id "Device:C_Small_US")
  (at 94.996 104.14 0)
  (unit 1)
  (body_style 1)
  (exclude_from_sim no)
  (in_bom yes)
  (on_board yes)
  (in_pos_files yes)
  (dnp no)
  (fields_autoplaced yes)
  (property "Reference" "C2" (at 99.314 102.997 0) (show_name no) (do_not_autoplace no) (effects (font (size 1.27 1.27)) (justify left)))
  (property "Value" "100 nF 50 V" (at 99.314 105.537 0) (show_name no) (do_not_autoplace no) (effects (font (size 1.27 1.27)) (justify left)))
  (property "Footprint" "Capacitor_SMD:C_0402_1005Metric" (at 94.996 104.14 0) (hide yes) (show_name no) (do_not_autoplace no) (effects (font (size 1.27 1.27))))
  (property "Datasheet" "" (at 94.996 104.14 0) (hide yes) (show_name no) (do_not_autoplace no) (effects (font (size 1.27 1.27))))
  (property "Description" "capacitor, small US symbol" (at 94.996 104.14 0) (hide yes) (show_name no) (do_not_autoplace no) (effects (font (size 1.27 1.27))))
  (property "KiLib_Generator" "SMD_2terminal_chip_molded" (at 94.996 104.14 0) (hide yes) (show_name no) (do_not_autoplace no) (effects (font (size 1.27 1.27))))
  (pin "1")
  (pin "2"))
 (symbol
  (lib_id "power:GND")
  (at 209.296 121.412 0)
  (unit 1)
  (body_style 1)
  (exclude_from_sim no)
  (in_bom yes)
  (on_board yes)
  (in_pos_files yes)
  (dnp no)
  (fields_autoplaced yes)
  (property "Reference" "#PWR09" (at 209.296 127.762 0) (hide yes) (show_name no) (do_not_autoplace no) (effects (font (size 1.27 1.27))))
  (property "Value" "GND" (at 209.296 126.492 0) (show_name no) (do_not_autoplace no) (effects (font (size 1.27 1.27))))
  (property "Footprint" "" (at 209.296 121.412 0) (hide yes) (show_name no) (do_not_autoplace no) (effects (font (size 1.27 1.27))))
  (property "Datasheet" "" (at 209.296 121.412 0) (hide yes) (show_name no) (do_not_autoplace no) (effects (font (size 1.27 1.27))))
  (property "Description" "Power symbol creates a global label with name \"GND\" , ground" (at 209.296 121.412 0) (hide yes) (show_name no) (do_not_autoplace no) (effects (font (size 1.27 1.27))))
  (pin "1"))
 (sheet_instances
  (path ""
   (page "1")))
 (embedded_fonts no)
 (embedded_files
  (file (name "boş.kicad_wks") (type worksheet)
   (data |KLUv/SD8ZQQAEogaGHDNA0DI0YHeJkZJEFFVxQMowuuE/g+8jIvBxWBT/2vh1FcSt5Ib9cQSzXyk
    GShwlE35w6OmzkAhcuvJ70v9T6nFnOf7yijZTWfr+9GTcVyz9QnbtBM4MHMASKDR6tc29NRid4nm
    QRi+vAwgECKB+ykXiwycxMF0oUCrNdXCrgbCyhNsyx1Zmgc=|)
   (checksum "CCB84E7F9B41B6CB5DD1043021FBC2C0"))))
